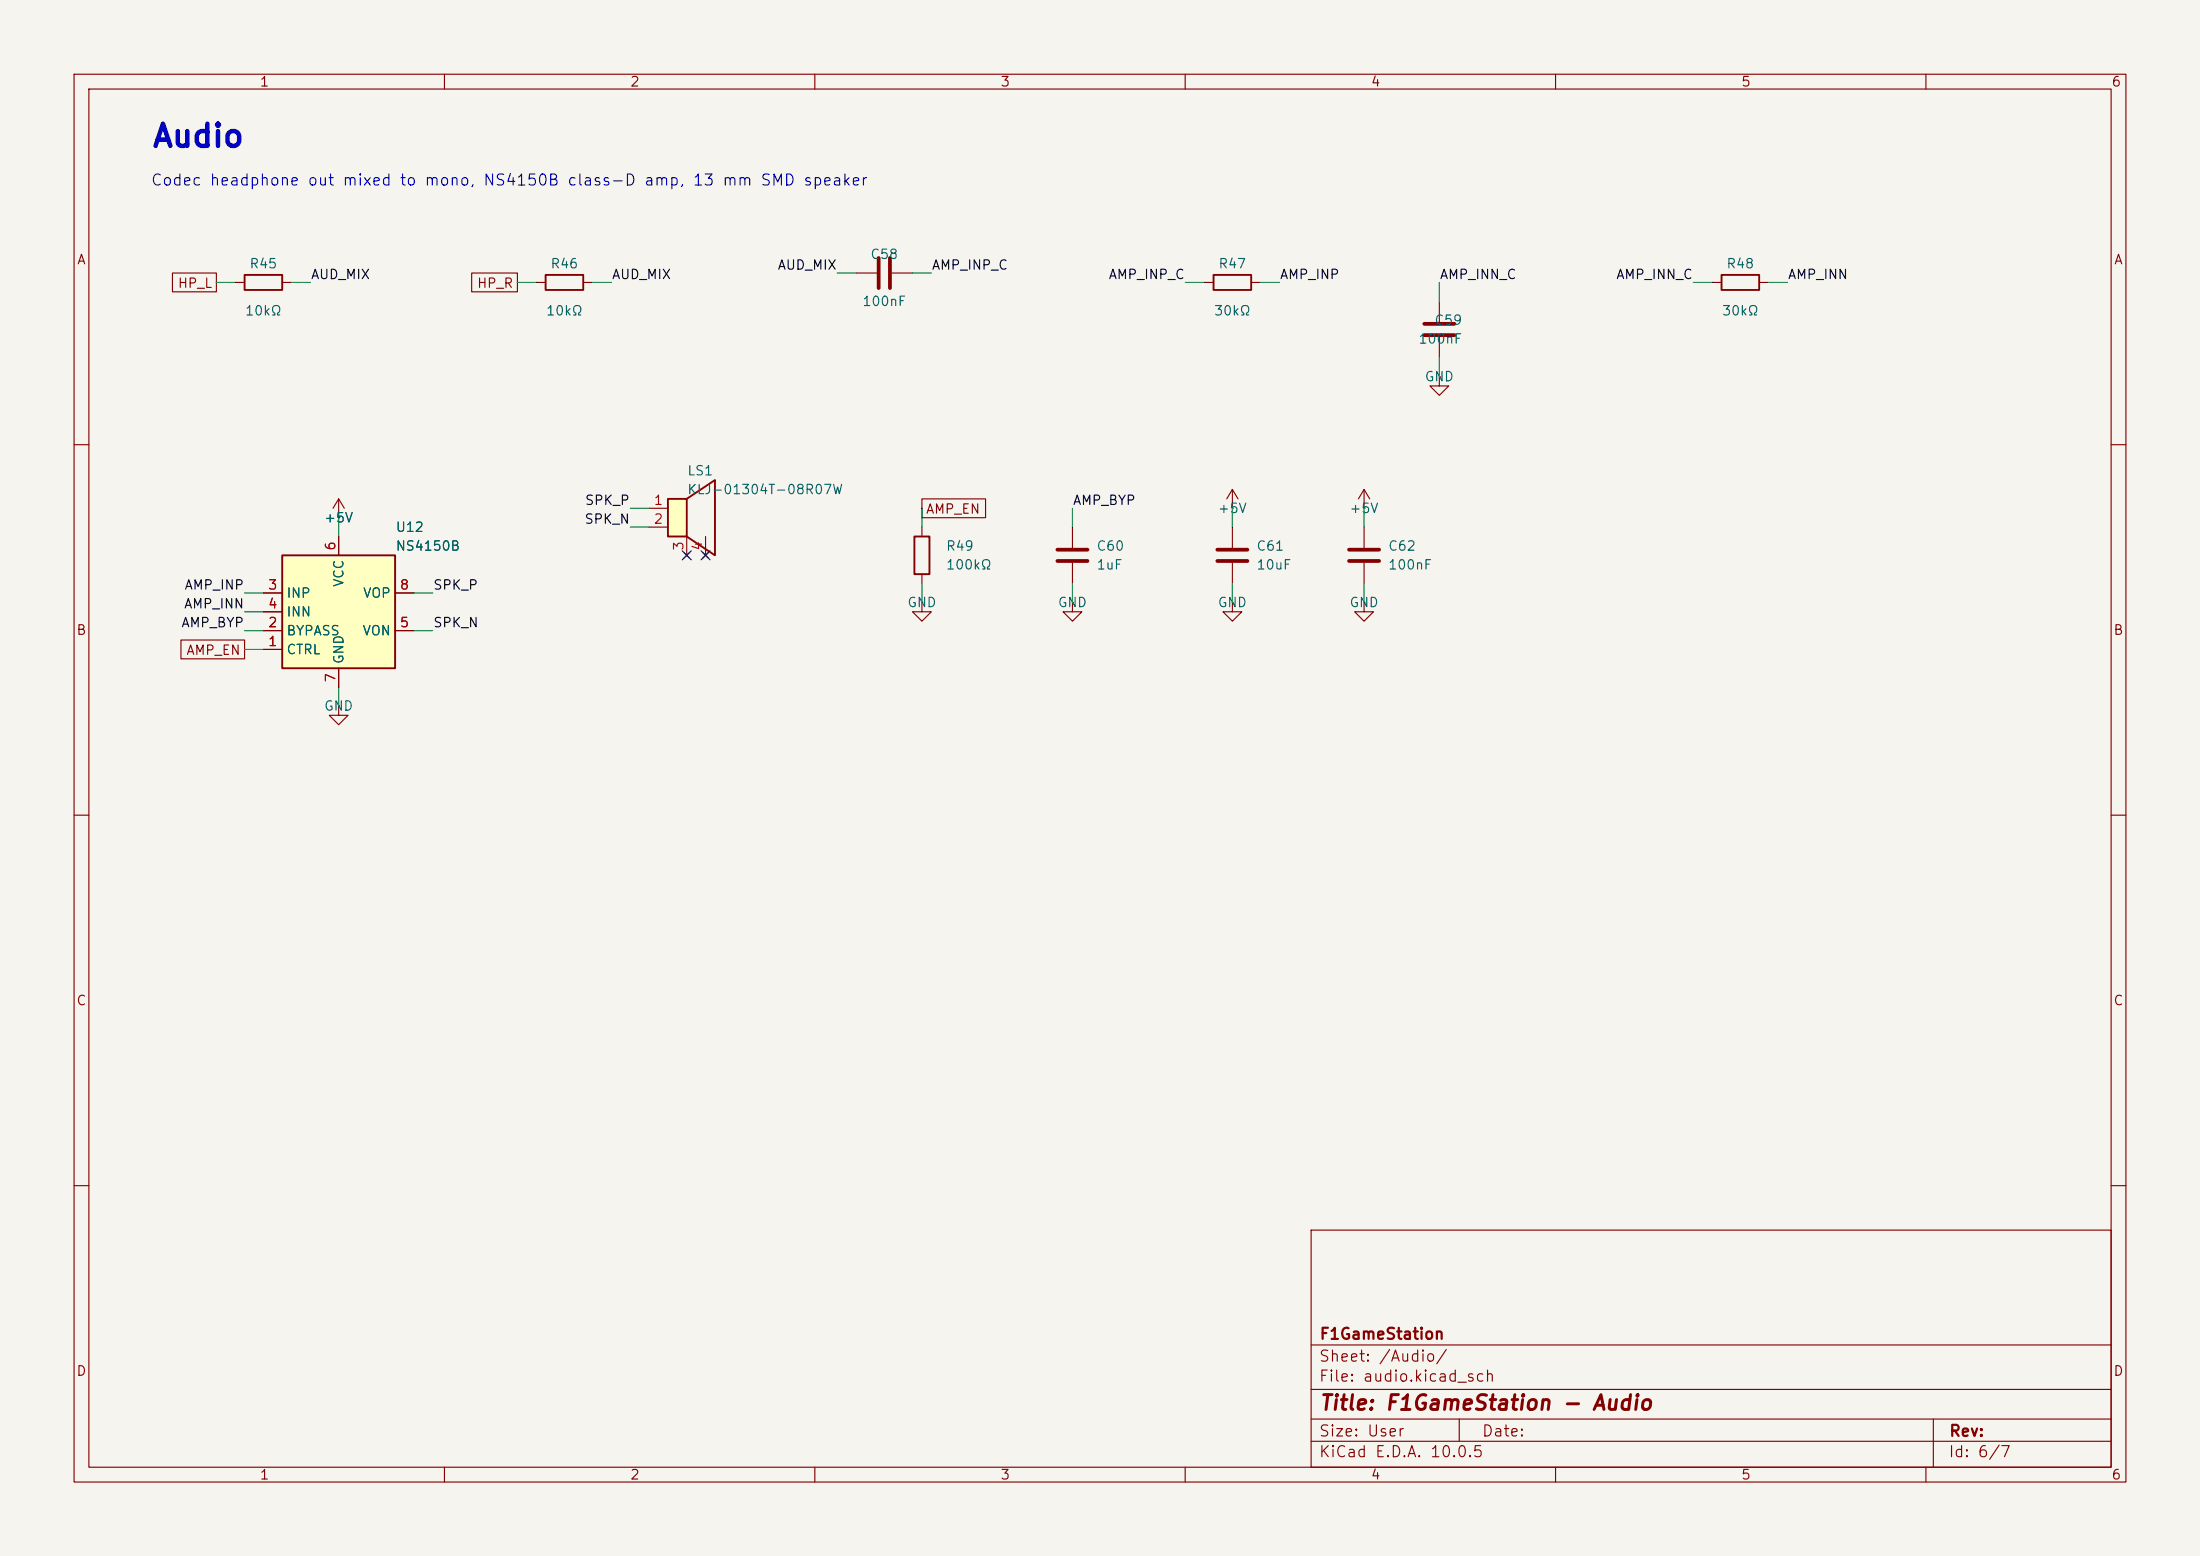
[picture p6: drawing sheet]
(kicad_sch
 (version 20260306)
 (generator "eeschema")
 (generator_version "10.0")
 (paper "User" 297 210)
 (title_block
  (title "F1GameStation - Audio")
  (company "F1GameStation"))
 (lib_symbols
  (symbol "Device:C"
   (pin_numbers (hide yes))
   (pin_names
    (offset 0.254)) (exclude_from_sim no) (in_bom yes) (on_board yes)
   (in_pos_files yes)
   (duplicate_pin_numbers_are_jumpers no)
   (property "Reference" "C" (at 0.635 2.54 0) (show_name no) (do_not_autoplace no) (effects (font (size 1.27 1.27)) (justify left)))
   (property "Value" "C" (at 0.635 -2.54 0) (show_name no) (do_not_autoplace no) (effects (font (size 1.27 1.27)) (justify left)))
   (property "Footprint" "" (at 0.9652 -3.81 0) (show_name no) (do_not_autoplace no) (hide yes) (effects (font (size 1.27 1.27))))
   (property "Datasheet" "" (at 0 0 0) (show_name no) (do_not_autoplace no) (hide yes) (effects (font (size 1.27 1.27))))
   (property "Description" "Unpolarized capacitor" (at 0 0 0) (show_name no) (do_not_autoplace no) (hide yes) (effects (font (size 1.27 1.27))))
   (symbol "C_0_1"
    (polyline (pts (xy -2.032 0.762) (xy 2.032 0.762)) (stroke (width 0.508) (type default)) (fill (type none)))
    (polyline (pts (xy -2.032 -0.762) (xy 2.032 -0.762)) (stroke (width 0.508) (type default)) (fill (type none))))
   (symbol "C_1_1"
    (pin passive line (at 0 3.81 270) (length 2.794) (name "" (effects (font (size 1.27 1.27)))) (number "1" (effects (font (size 1.27 1.27)))))
    (pin passive line (at 0 -3.81 90) (length 2.794) (name "" (effects (font (size 1.27 1.27)))) (number "2" (effects (font (size 1.27 1.27))))))
   (embedded_fonts no))
  (symbol "Device:R"
   (pin_numbers (hide yes))
   (pin_names
    (offset 0)) (exclude_from_sim no) (in_bom yes) (on_board yes)
   (in_pos_files yes)
   (duplicate_pin_numbers_are_jumpers no)
   (property "Reference" "R" (at 2.032 0 90) (show_name no) (do_not_autoplace no) (effects (font (size 1.27 1.27))))
   (property "Value" "R" (at 0 0 90) (show_name no) (do_not_autoplace no) (effects (font (size 1.27 1.27))))
   (property "Footprint" "" (at -1.778 0 90) (show_name no) (do_not_autoplace no) (hide yes) (effects (font (size 1.27 1.27))))
   (property "Datasheet" "" (at 0 0 0) (show_name no) (do_not_autoplace no) (hide yes) (effects (font (size 1.27 1.27))))
   (property "Description" "Resistor" (at 0 0 0) (show_name no) (do_not_autoplace no) (hide yes) (effects (font (size 1.27 1.27))))
   (symbol "R_0_1"
    (rectangle (start -1.016 -2.54) (end 1.016 2.54) (stroke (width 0.254) (type default)) (fill (type none))))
   (symbol "R_1_1"
    (pin passive line (at 0 3.81 270) (length 1.27) (name "" (effects (font (size 1.27 1.27)))) (number "1" (effects (font (size 1.27 1.27)))))
    (pin passive line (at 0 -3.81 90) (length 1.27) (name "" (effects (font (size 1.27 1.27)))) (number "2" (effects (font (size 1.27 1.27))))))
   (embedded_fonts no))
  (symbol "F1GameStation:KLJ-01304T-08R07W"
   (pin_names (hide yes)) (exclude_from_sim no) (in_bom yes) (on_board yes)
   (property "Reference" "LS" (at 0 0 0) (effects (font (size 1.27 1.27))))
   (property "Value" "KLJ-01304T-08R07W" (at 0 0 0) (effects (font (size 1.27 1.27))))
   (property "Footprint" "F1GameStation:KLJ-01304T-08R07W" (at 0 0 0) (effects (font (size 1.27 1.27)) (hide yes)))
   (property "Datasheet" "https://item.szlcsc.com/datasheet/KLJ-01304T-08R07W/19334892.html" (at 0 0 0) (effects (font (size 1.27 1.27)) (hide yes)))
   (property "Description" "KELIKING 13x13mm SMD speaker, 8 ohm 0.7W" (at 0 0 0) (effects (font (size 1.27 1.27)) (hide yes)))
   (symbol "KLJ-01304T-08R07W_0_1"
    (rectangle (start -2.54 2.54) (end 0 -2.54) (stroke (width 0.254) (type default)) (fill (type background)))
    (polyline (pts (xy 0 2.54) (xy 3.81 5.08) (xy 3.81 -5.08) (xy 0 -2.54)) (stroke (width 0.254) (type default)) (fill (type none))))
   (symbol "KLJ-01304T-08R07W_1_1"
    (pin passive line (at -5.08 1.27 0) (length 2.54) (name "+" (effects (font (size 1.27 1.27)))) (number "1" (effects (font (size 1.27 1.27)))))
    (pin passive line (at -5.08 -1.27 0) (length 2.54) (name "-" (effects (font (size 1.27 1.27)))) (number "2" (effects (font (size 1.27 1.27)))))
    (pin no_connect line (at 0 -5.08 90) (length 2.54) (name "DUMMY" (effects (font (size 1.27 1.27)))) (number "3" (effects (font (size 1.27 1.27)))))
    (pin no_connect line (at 2.54 -5.08 90) (length 2.54) (name "DUMMY" (effects (font (size 1.27 1.27)))) (number "4" (effects (font (size 1.27 1.27)))))))
  (symbol "F1GameStation:NS4150B" (exclude_from_sim no) (in_bom yes) (on_board yes)
   (property "Reference" "U" (at 0 0 0) (effects (font (size 1.27 1.27))))
   (property "Value" "NS4150B" (at 0 0 0) (effects (font (size 1.27 1.27))))
   (property "Footprint" "Package_SO:MSOP-8_3x3mm_P0.65mm" (at 0 0 0) (effects (font (size 1.27 1.27)) (hide yes)))
   (property "Datasheet" "https://www.lcsc.com/datasheet/C189961.pdf" (at 0 0 0) (effects (font (size 1.27 1.27)) (hide yes)))
   (property "Description" "Nsiway 3W mono filterless class-D amplifier, 3-5.25V, CTRL low = shutdown" (at 0 0 0) (effects (font (size 1.27 1.27)) (hide yes)))
   (symbol "NS4150B_0_1"
    (rectangle (start -7.62 7.62) (end 7.62 -7.62) (stroke (width 0.254) (type default)) (fill (type background))))
   (symbol "NS4150B_1_1"
    (pin input line (at -10.16 2.54 0) (length 2.54) (name "INP" (effects (font (size 1.27 1.27)))) (number "3" (effects (font (size 1.27 1.27)))))
    (pin input line (at -10.16 0 0) (length 2.54) (name "INN" (effects (font (size 1.27 1.27)))) (number "4" (effects (font (size 1.27 1.27)))))
    (pin input line (at -10.16 -5.08 0) (length 2.54) (name "CTRL" (effects (font (size 1.27 1.27)))) (number "1" (effects (font (size 1.27 1.27)))))
    (pin passive line (at -10.16 -2.54 0) (length 2.54) (name "BYPASS" (effects (font (size 1.27 1.27)))) (number "2" (effects (font (size 1.27 1.27)))))
    (pin power_in line (at 0 10.16 270) (length 2.54) (name "VCC" (effects (font (size 1.27 1.27)))) (number "6" (effects (font (size 1.27 1.27)))))
    (pin power_in line (at 0 -10.16 90) (length 2.54) (name "GND" (effects (font (size 1.27 1.27)))) (number "7" (effects (font (size 1.27 1.27)))))
    (pin output line (at 10.16 2.54 180) (length 2.54) (name "VOP" (effects (font (size 1.27 1.27)))) (number "8" (effects (font (size 1.27 1.27)))))
    (pin output line (at 10.16 -2.54 180) (length 2.54) (name "VON" (effects (font (size 1.27 1.27)))) (number "5" (effects (font (size 1.27 1.27)))))))
  (symbol "power:+5V"
   (power global)
   (pin_numbers (hide yes))
   (pin_names
    (offset 0) (hide yes)) (exclude_from_sim no) (in_bom yes) (on_board yes)
   (in_pos_files yes)
   (duplicate_pin_numbers_are_jumpers no)
   (property "Reference" "#PWR" (at 0 -3.81 0) (show_name no) (do_not_autoplace no) (hide yes) (effects (font (size 1.27 1.27))))
   (property "Value" "+5V" (at 0 3.556 0) (show_name no) (do_not_autoplace no) (effects (font (size 1.27 1.27))))
   (property "Footprint" "" (at 0 0 0) (show_name no) (do_not_autoplace no) (hide yes) (effects (font (size 1.27 1.27))))
   (property "Datasheet" "" (at 0 0 0) (show_name no) (do_not_autoplace no) (hide yes) (effects (font (size 1.27 1.27))))
   (property "Description" "Power symbol creates a global label with name \"+5V\"" (at 0 0 0) (show_name no) (do_not_autoplace no) (hide yes) (effects (font (size 1.27 1.27))))
   (symbol "+5V_0_1"
    (polyline (pts (xy -0.762 1.27) (xy 0 2.54)) (stroke (width 0) (type default)) (fill (type none)))
    (polyline (pts (xy 0 2.54) (xy 0.762 1.27)) (stroke (width 0) (type default)) (fill (type none)))
    (polyline (pts (xy 0 0) (xy 0 2.54)) (stroke (width 0) (type default)) (fill (type none))))
   (symbol "+5V_1_1"
    (pin power_in line (at 0 0 90) (length 0) (name "" (effects (font (size 1.27 1.27)))) (number "1" (effects (font (size 1.27 1.27))))))
   (embedded_fonts no))
  (symbol "power:GND"
   (power global)
   (pin_numbers (hide yes))
   (pin_names
    (offset 0) (hide yes)) (exclude_from_sim no) (in_bom yes) (on_board yes)
   (in_pos_files yes)
   (duplicate_pin_numbers_are_jumpers no)
   (property "Reference" "#PWR" (at 0 -6.35 0) (show_name no) (do_not_autoplace no) (hide yes) (effects (font (size 1.27 1.27))))
   (property "Value" "GND" (at 0 -3.81 0) (show_name no) (do_not_autoplace no) (effects (font (size 1.27 1.27))))
   (property "Footprint" "" (at 0 0 0) (show_name no) (do_not_autoplace no) (hide yes) (effects (font (size 1.27 1.27))))
   (property "Datasheet" "" (at 0 0 0) (show_name no) (do_not_autoplace no) (hide yes) (effects (font (size 1.27 1.27))))
   (property "Description" "Power symbol creates a global label with name \"GND\" , ground" (at 0 0 0) (show_name no) (do_not_autoplace no) (hide yes) (effects (font (size 1.27 1.27))))
   (symbol "GND_0_1"
    (polyline (pts (xy 0 0) (xy 0 -1.27) (xy 1.27 -1.27) (xy 0 -2.54) (xy -1.27 -1.27) (xy 0 -1.27)) (stroke (width 0) (type default)) (fill (type none))))
   (symbol "GND_1_1"
    (pin power_in line (at 0 0 270) (length 0) (name "" (effects (font (size 1.27 1.27)))) (number "1" (effects (font (size 1.27 1.27))))))
   (embedded_fonts no)))
 (text "Audio"
  (exclude_from_sim no)
  (at 20.32 20.32 0)
  (effects (font (size 3 3)
    (bold yes)) (justify left bottom)))
 (text "Codec headphone out mixed to mono, NS4150B class-D amp, 13 mm SMD speaker"
  (exclude_from_sim no)
  (at 20.32 25.4 0)
  (effects (font (size 1.5 1.5)) (justify left bottom)))
 (symbol
  (lib_id "Device:R")
  (at 35.56 38.1 90)
  (unit 1)
  (exclude_from_sim no)
  (in_bom yes)
  (on_board yes)
  (dnp no)
  (property "Reference" "R45" (at 35.56 35.56 90) (effects (font (size 1.27 1.27))))
  (property "Value" "10kΩ" (at 35.56 41.91 90) (effects (font (size 1.27 1.27))))
  (property "Footprint" "Resistor_SMD:R_0603_1608Metric" (at 35.56 38.1 0) (effects (font (size 1.27 1.27))) (hide yes))
  (property "Datasheet" "" (at 35.56 38.1 0) (effects (font (size 1.27 1.27))) (hide yes))
  (property "Manufacturer Part" "0603WAF1002T5E" (at 35.56 38.1 0) (effects (font (size 1.27 1.27))) (hide yes))
  (property "Manufacturer" "UNI-ROYAL" (at 35.56 38.1 0) (effects (font (size 1.27 1.27))) (hide yes))
  (property "Supplier" "LCSC" (at 35.56 38.1 0) (effects (font (size 1.27 1.27))) (hide yes))
  (property "Supplier Part" "C25804" (at 35.56 38.1 0) (effects (font (size 1.27 1.27))) (hide yes))
  (property "LCSC" "C25804" (at 35.56 38.1 0) (effects (font (size 1.27 1.27))) (hide yes)))
 (wire
  (pts (xy 31.75 38.1) (xy 29.21 38.1))
  (stroke (width 0) (type default)))
 (wire
  (pts (xy 39.37 38.1) (xy 41.91 38.1))
  (stroke (width 0) (type default)))
 (global_label "HP_L"
  (shape passive)
  (at 29.21 38.1 180)
  (fields_autoplaced yes)
  (effects (font (size 1.27 1.27)) (justify right)))
 (label "AUD_MIX"
  (at 41.91 38.1 0)
  (effects (font (size 1.27 1.27)) (justify left bottom)))
 (symbol
  (lib_id "Device:R")
  (at 76.2 38.1 90)
  (unit 1)
  (exclude_from_sim no)
  (in_bom yes)
  (on_board yes)
  (dnp no)
  (property "Reference" "R46" (at 76.2 35.56 90) (effects (font (size 1.27 1.27))))
  (property "Value" "10kΩ" (at 76.2 41.91 90) (effects (font (size 1.27 1.27))))
  (property "Footprint" "Resistor_SMD:R_0603_1608Metric" (at 76.2 38.1 0) (effects (font (size 1.27 1.27))) (hide yes))
  (property "Datasheet" "" (at 76.2 38.1 0) (effects (font (size 1.27 1.27))) (hide yes))
  (property "Manufacturer Part" "0603WAF1002T5E" (at 76.2 38.1 0) (effects (font (size 1.27 1.27))) (hide yes))
  (property "Manufacturer" "UNI-ROYAL" (at 76.2 38.1 0) (effects (font (size 1.27 1.27))) (hide yes))
  (property "Supplier" "LCSC" (at 76.2 38.1 0) (effects (font (size 1.27 1.27))) (hide yes))
  (property "Supplier Part" "C25804" (at 76.2 38.1 0) (effects (font (size 1.27 1.27))) (hide yes))
  (property "LCSC" "C25804" (at 76.2 38.1 0) (effects (font (size 1.27 1.27))) (hide yes)))
 (wire
  (pts (xy 72.39 38.1) (xy 69.85 38.1))
  (stroke (width 0) (type default)))
 (wire
  (pts (xy 80.01 38.1) (xy 82.55 38.1))
  (stroke (width 0) (type default)))
 (global_label "HP_R"
  (shape passive)
  (at 69.85 38.1 180)
  (fields_autoplaced yes)
  (effects (font (size 1.27 1.27)) (justify right)))
 (label "AUD_MIX"
  (at 82.55 38.1 0)
  (effects (font (size 1.27 1.27)) (justify left bottom)))
 (symbol
  (lib_id "Device:C")
  (at 119.38 36.83 90)
  (unit 1)
  (exclude_from_sim no)
  (in_bom yes)
  (on_board yes)
  (dnp no)
  (property "Reference" "C58" (at 119.38 34.29 90) (effects (font (size 1.27 1.27))))
  (property "Value" "100nF" (at 119.38 40.64 90) (effects (font (size 1.27 1.27))))
  (property "Footprint" "Capacitor_SMD:C_0603_1608Metric" (at 119.38 36.83 0) (effects (font (size 1.27 1.27))) (hide yes))
  (property "Datasheet" "" (at 119.38 36.83 0) (effects (font (size 1.27 1.27))) (hide yes))
  (property "Manufacturer Part" "CL10B104KB8NNNC" (at 119.38 36.83 0) (effects (font (size 1.27 1.27))) (hide yes))
  (property "Manufacturer" "SAMSUNG" (at 119.38 36.83 0) (effects (font (size 1.27 1.27))) (hide yes))
  (property "Supplier" "LCSC" (at 119.38 36.83 0) (effects (font (size 1.27 1.27))) (hide yes))
  (property "Supplier Part" "C1591" (at 119.38 36.83 0) (effects (font (size 1.27 1.27))) (hide yes))
  (property "LCSC" "C1591" (at 119.38 36.83 0) (effects (font (size 1.27 1.27))) (hide yes)))
 (wire
  (pts (xy 115.57 36.83) (xy 113.03 36.83))
  (stroke (width 0) (type default)))
 (wire
  (pts (xy 123.19 36.83) (xy 125.73 36.83))
  (stroke (width 0) (type default)))
 (label "AUD_MIX"
  (at 113.03 36.83 180)
  (effects (font (size 1.27 1.27)) (justify right bottom)))
 (label "AMP_INP_C"
  (at 125.73 36.83 0)
  (effects (font (size 1.27 1.27)) (justify left bottom)))
 (symbol
  (lib_id "Device:R")
  (at 166.37 38.1 90)
  (unit 1)
  (exclude_from_sim no)
  (in_bom yes)
  (on_board yes)
  (dnp no)
  (property "Reference" "R47" (at 166.37 35.56 90) (effects (font (size 1.27 1.27))))
  (property "Value" "30kΩ" (at 166.37 41.91 90) (effects (font (size 1.27 1.27))))
  (property "Footprint" "Resistor_SMD:R_0603_1608Metric" (at 166.37 38.1 0) (effects (font (size 1.27 1.27))) (hide yes))
  (property "Datasheet" "" (at 166.37 38.1 0) (effects (font (size 1.27 1.27))) (hide yes))
  (property "Manufacturer Part" "0603WAF3002T5E" (at 166.37 38.1 0) (effects (font (size 1.27 1.27))) (hide yes))
  (property "Manufacturer" "UNI-ROYAL" (at 166.37 38.1 0) (effects (font (size 1.27 1.27))) (hide yes))
  (property "Supplier" "LCSC" (at 166.37 38.1 0) (effects (font (size 1.27 1.27))) (hide yes))
  (property "Supplier Part" "C22984" (at 166.37 38.1 0) (effects (font (size 1.27 1.27))) (hide yes))
  (property "LCSC" "C22984" (at 166.37 38.1 0) (effects (font (size 1.27 1.27))) (hide yes)))
 (wire
  (pts (xy 162.56 38.1) (xy 160.02 38.1))
  (stroke (width 0) (type default)))
 (wire
  (pts (xy 170.18 38.1) (xy 172.72 38.1))
  (stroke (width 0) (type default)))
 (label "AMP_INP_C"
  (at 160.02 38.1 180)
  (effects (font (size 1.27 1.27)) (justify right bottom)))
 (label "AMP_INP"
  (at 172.72 38.1 0)
  (effects (font (size 1.27 1.27)) (justify left bottom)))
 (symbol
  (lib_id "Device:C")
  (at 194.31 44.45 180)
  (unit 1)
  (exclude_from_sim no)
  (in_bom yes)
  (on_board yes)
  (dnp no)
  (property "Reference" "C59" (at 197.485 43.18 0) (effects (font (size 1.27 1.27)) (justify left)))
  (property "Value" "100nF" (at 197.485 45.72 0) (effects (font (size 1.27 1.27)) (justify left)))
  (property "Footprint" "Capacitor_SMD:C_0603_1608Metric" (at 194.31 44.45 0) (effects (font (size 1.27 1.27))) (hide yes))
  (property "Datasheet" "" (at 194.31 44.45 0) (effects (font (size 1.27 1.27))) (hide yes))
  (property "Manufacturer Part" "CL10B104KB8NNNC" (at 194.31 44.45 0) (effects (font (size 1.27 1.27))) (hide yes))
  (property "Manufacturer" "SAMSUNG" (at 194.31 44.45 0) (effects (font (size 1.27 1.27))) (hide yes))
  (property "Supplier" "LCSC" (at 194.31 44.45 0) (effects (font (size 1.27 1.27))) (hide yes))
  (property "Supplier Part" "C1591" (at 194.31 44.45 0) (effects (font (size 1.27 1.27))) (hide yes))
  (property "LCSC" "C1591" (at 194.31 44.45 0) (effects (font (size 1.27 1.27))) (hide yes)))
 (wire
  (pts (xy 194.31 48.26) (xy 194.31 50.8))
  (stroke (width 0) (type default)))
 (symbol
  (lib_id "power:GND")
  (at 194.31 50.8 0)
  (unit 1)
  (exclude_from_sim no)
  (in_bom no)
  (on_board no)
  (dnp no)
  (property "Reference" "#PWR148" (at 194.31 50.8 0) (effects (font (size 1.27 1.27))) (hide yes))
  (property "Value" "GND" (at 194.31 50.8 0) (effects (font (size 1.27 1.27))))
  (property "Footprint" "" (at 194.31 50.8 0) (effects (font (size 1.27 1.27))) (hide yes))
  (property "Datasheet" "" (at 194.31 50.8 0) (effects (font (size 1.27 1.27))) (hide yes)))
 (wire
  (pts (xy 194.31 40.64) (xy 194.31 38.1))
  (stroke (width 0) (type default)))
 (label "AMP_INN_C"
  (at 194.31 38.1 0)
  (effects (font (size 1.27 1.27)) (justify left bottom)))
 (symbol
  (lib_id "Device:R")
  (at 234.95 38.1 90)
  (unit 1)
  (exclude_from_sim no)
  (in_bom yes)
  (on_board yes)
  (dnp no)
  (property "Reference" "R48" (at 234.95 35.56 90) (effects (font (size 1.27 1.27))))
  (property "Value" "30kΩ" (at 234.95 41.91 90) (effects (font (size 1.27 1.27))))
  (property "Footprint" "Resistor_SMD:R_0603_1608Metric" (at 234.95 38.1 0) (effects (font (size 1.27 1.27))) (hide yes))
  (property "Datasheet" "" (at 234.95 38.1 0) (effects (font (size 1.27 1.27))) (hide yes))
  (property "Manufacturer Part" "0603WAF3002T5E" (at 234.95 38.1 0) (effects (font (size 1.27 1.27))) (hide yes))
  (property "Manufacturer" "UNI-ROYAL" (at 234.95 38.1 0) (effects (font (size 1.27 1.27))) (hide yes))
  (property "Supplier" "LCSC" (at 234.95 38.1 0) (effects (font (size 1.27 1.27))) (hide yes))
  (property "Supplier Part" "C22984" (at 234.95 38.1 0) (effects (font (size 1.27 1.27))) (hide yes))
  (property "LCSC" "C22984" (at 234.95 38.1 0) (effects (font (size 1.27 1.27))) (hide yes)))
 (wire
  (pts (xy 231.14 38.1) (xy 228.6 38.1))
  (stroke (width 0) (type default)))
 (wire
  (pts (xy 238.76 38.1) (xy 241.3 38.1))
  (stroke (width 0) (type default)))
 (label "AMP_INN_C"
  (at 228.6 38.1 180)
  (effects (font (size 1.27 1.27)) (justify right bottom)))
 (label "AMP_INN"
  (at 241.3 38.1 0)
  (effects (font (size 1.27 1.27)) (justify left bottom)))
 (symbol
  (lib_id "F1GameStation:NS4150B")
  (at 45.72 82.55 0)
  (unit 1)
  (exclude_from_sim no)
  (in_bom yes)
  (on_board yes)
  (dnp no)
  (property "Reference" "U12" (at 53.34 71.12 0) (effects (font (size 1.27 1.27)) (justify left)))
  (property "Value" "NS4150B" (at 53.34 73.66 0) (effects (font (size 1.27 1.27)) (justify left)))
  (property "Footprint" "Package_SO:MSOP-8_3x3mm_P0.65mm" (at 45.72 82.55 0) (effects (font (size 1.27 1.27))) (hide yes))
  (property "Datasheet" "" (at 45.72 82.55 0) (effects (font (size 1.27 1.27))) (hide yes))
  (property "Manufacturer Part" "NS4150B" (at 45.72 82.55 0) (effects (font (size 1.27 1.27))) (hide yes))
  (property "Manufacturer" "Nsiway" (at 45.72 82.55 0) (effects (font (size 1.27 1.27))) (hide yes))
  (property "Supplier" "LCSC" (at 45.72 82.55 0) (effects (font (size 1.27 1.27))) (hide yes))
  (property "Supplier Part" "C189961" (at 45.72 82.55 0) (effects (font (size 1.27 1.27))) (hide yes))
  (property "LCSC" "C189961" (at 45.72 82.55 0) (effects (font (size 1.27 1.27))) (hide yes)))
 (wire
  (pts (xy 35.56 80.01) (xy 33.02 80.01))
  (stroke (width 0) (type default)))
 (wire
  (pts (xy 35.56 82.55) (xy 33.02 82.55))
  (stroke (width 0) (type default)))
 (wire
  (pts (xy 35.56 87.63) (xy 33.02 87.63))
  (stroke (width 0) (type default)))
 (wire
  (pts (xy 35.56 85.09) (xy 33.02 85.09))
  (stroke (width 0) (type default)))
 (wire
  (pts (xy 45.72 72.39) (xy 45.72 69.85))
  (stroke (width 0) (type default)))
 (wire
  (pts (xy 45.72 92.71) (xy 45.72 95.25))
  (stroke (width 0) (type default)))
 (wire
  (pts (xy 55.88 80.01) (xy 58.42 80.01))
  (stroke (width 0) (type default)))
 (wire
  (pts (xy 55.88 85.09) (xy 58.42 85.09))
  (stroke (width 0) (type default)))
 (label "AMP_INP"
  (at 33.02 80.01 180)
  (effects (font (size 1.27 1.27)) (justify right bottom)))
 (label "AMP_INN"
  (at 33.02 82.55 180)
  (effects (font (size 1.27 1.27)) (justify right bottom)))
 (label "AMP_BYP"
  (at 33.02 85.09 180)
  (effects (font (size 1.27 1.27)) (justify right bottom)))
 (global_label "AMP_EN"
  (shape passive)
  (at 33.02 87.63 180)
  (fields_autoplaced yes)
  (effects (font (size 1.27 1.27)) (justify right)))
 (symbol
  (lib_id "power:+5V")
  (at 45.72 69.85 0)
  (unit 1)
  (exclude_from_sim no)
  (in_bom no)
  (on_board no)
  (dnp no)
  (property "Reference" "#PWR149" (at 45.72 69.85 0) (effects (font (size 1.27 1.27))) (hide yes))
  (property "Value" "+5V" (at 45.72 69.85 0) (effects (font (size 1.27 1.27))))
  (property "Footprint" "" (at 45.72 69.85 0) (effects (font (size 1.27 1.27))) (hide yes))
  (property "Datasheet" "" (at 45.72 69.85 0) (effects (font (size 1.27 1.27))) (hide yes)))
 (symbol
  (lib_id "power:GND")
  (at 45.72 95.25 0)
  (unit 1)
  (exclude_from_sim no)
  (in_bom no)
  (on_board no)
  (dnp no)
  (property "Reference" "#PWR150" (at 45.72 95.25 0) (effects (font (size 1.27 1.27))) (hide yes))
  (property "Value" "GND" (at 45.72 95.25 0) (effects (font (size 1.27 1.27))))
  (property "Footprint" "" (at 45.72 95.25 0) (effects (font (size 1.27 1.27))) (hide yes))
  (property "Datasheet" "" (at 45.72 95.25 0) (effects (font (size 1.27 1.27))) (hide yes)))
 (label "SPK_P"
  (at 58.42 80.01 0)
  (effects (font (size 1.27 1.27)) (justify left bottom)))
 (label "SPK_N"
  (at 58.42 85.09 0)
  (effects (font (size 1.27 1.27)) (justify left bottom)))
 (symbol
  (lib_id "F1GameStation:KLJ-01304T-08R07W")
  (at 92.71 69.85 0)
  (unit 1)
  (exclude_from_sim no)
  (in_bom yes)
  (on_board yes)
  (dnp no)
  (property "Reference" "LS1" (at 92.71 63.5 0) (effects (font (size 1.27 1.27)) (justify left)))
  (property "Value" "KLJ-01304T-08R07W" (at 92.71 66.04 0) (effects (font (size 1.27 1.27)) (justify left)))
  (property "Footprint" "F1GameStation:KLJ-01304T-08R07W" (at 92.71 69.85 0) (effects (font (size 1.27 1.27))) (hide yes))
  (property "Datasheet" "" (at 92.71 69.85 0) (effects (font (size 1.27 1.27))) (hide yes))
  (property "Manufacturer Part" "KLJ-01304T-08R07W" (at 92.71 69.85 0) (effects (font (size 1.27 1.27))) (hide yes))
  (property "Manufacturer" "KELIKING" (at 92.71 69.85 0) (effects (font (size 1.27 1.27))) (hide yes))
  (property "Supplier" "LCSC" (at 92.71 69.85 0) (effects (font (size 1.27 1.27))) (hide yes))
  (property "Supplier Part" "C18186315" (at 92.71 69.85 0) (effects (font (size 1.27 1.27))) (hide yes))
  (property "LCSC" "C18186315" (at 92.71 69.85 0) (effects (font (size 1.27 1.27))) (hide yes)))
 (wire
  (pts (xy 87.63 68.58) (xy 85.09 68.58))
  (stroke (width 0) (type default)))
 (wire
  (pts (xy 87.63 71.12) (xy 85.09 71.12))
  (stroke (width 0) (type default)))
 (no_connect
  (at 92.71 74.93))
 (no_connect
  (at 95.25 74.93))
 (label "SPK_P"
  (at 85.09 68.58 180)
  (effects (font (size 1.27 1.27)) (justify right bottom)))
 (label "SPK_N"
  (at 85.09 71.12 180)
  (effects (font (size 1.27 1.27)) (justify right bottom)))
 (symbol
  (lib_id "Device:R")
  (at 124.46 74.93 0)
  (unit 1)
  (exclude_from_sim no)
  (in_bom yes)
  (on_board yes)
  (dnp no)
  (property "Reference" "R49" (at 127.635 73.66 0) (effects (font (size 1.27 1.27)) (justify left)))
  (property "Value" "100kΩ" (at 127.635 76.2 0) (effects (font (size 1.27 1.27)) (justify left)))
  (property "Footprint" "Resistor_SMD:R_0603_1608Metric" (at 124.46 74.93 0) (effects (font (size 1.27 1.27))) (hide yes))
  (property "Datasheet" "" (at 124.46 74.93 0) (effects (font (size 1.27 1.27))) (hide yes))
  (property "Manufacturer Part" "0603WAF1003T5E" (at 124.46 74.93 0) (effects (font (size 1.27 1.27))) (hide yes))
  (property "Manufacturer" "UNI-ROYAL" (at 124.46 74.93 0) (effects (font (size 1.27 1.27))) (hide yes))
  (property "Supplier" "LCSC" (at 124.46 74.93 0) (effects (font (size 1.27 1.27))) (hide yes))
  (property "Supplier Part" "C25803" (at 124.46 74.93 0) (effects (font (size 1.27 1.27))) (hide yes))
  (property "LCSC" "C25803" (at 124.46 74.93 0) (effects (font (size 1.27 1.27))) (hide yes)))
 (wire
  (pts (xy 124.46 71.12) (xy 124.46 68.58))
  (stroke (width 0) (type default)))
 (global_label "AMP_EN"
  (shape passive)
  (at 124.46 68.58 0)
  (fields_autoplaced yes)
  (effects (font (size 1.27 1.27)) (justify left)))
 (wire
  (pts (xy 124.46 78.74) (xy 124.46 81.28))
  (stroke (width 0) (type default)))
 (symbol
  (lib_id "power:GND")
  (at 124.46 81.28 0)
  (unit 1)
  (exclude_from_sim no)
  (in_bom no)
  (on_board no)
  (dnp no)
  (property "Reference" "#PWR151" (at 124.46 81.28 0) (effects (font (size 1.27 1.27))) (hide yes))
  (property "Value" "GND" (at 124.46 81.28 0) (effects (font (size 1.27 1.27))))
  (property "Footprint" "" (at 124.46 81.28 0) (effects (font (size 1.27 1.27))) (hide yes))
  (property "Datasheet" "" (at 124.46 81.28 0) (effects (font (size 1.27 1.27))) (hide yes)))
 (symbol
  (lib_id "Device:C")
  (at 144.78 74.93 0)
  (unit 1)
  (exclude_from_sim no)
  (in_bom yes)
  (on_board yes)
  (dnp no)
  (property "Reference" "C60" (at 147.955 73.66 0) (effects (font (size 1.27 1.27)) (justify left)))
  (property "Value" "1uF" (at 147.955 76.2 0) (effects (font (size 1.27 1.27)) (justify left)))
  (property "Footprint" "Capacitor_SMD:C_0603_1608Metric" (at 144.78 74.93 0) (effects (font (size 1.27 1.27))) (hide yes))
  (property "Datasheet" "" (at 144.78 74.93 0) (effects (font (size 1.27 1.27))) (hide yes))
  (property "Manufacturer Part" "CL10B105KA8NNNC" (at 144.78 74.93 0) (effects (font (size 1.27 1.27))) (hide yes))
  (property "Manufacturer" "SAMSUNG" (at 144.78 74.93 0) (effects (font (size 1.27 1.27))) (hide yes))
  (property "Supplier" "LCSC" (at 144.78 74.93 0) (effects (font (size 1.27 1.27))) (hide yes))
  (property "Supplier Part" "C29936" (at 144.78 74.93 0) (effects (font (size 1.27 1.27))) (hide yes))
  (property "LCSC" "C29936" (at 144.78 74.93 0) (effects (font (size 1.27 1.27))) (hide yes)))
 (wire
  (pts (xy 144.78 71.12) (xy 144.78 68.58))
  (stroke (width 0) (type default)))
 (label "AMP_BYP"
  (at 144.78 68.58 0)
  (effects (font (size 1.27 1.27)) (justify left bottom)))
 (wire
  (pts (xy 144.78 78.74) (xy 144.78 81.28))
  (stroke (width 0) (type default)))
 (symbol
  (lib_id "power:GND")
  (at 144.78 81.28 0)
  (unit 1)
  (exclude_from_sim no)
  (in_bom no)
  (on_board no)
  (dnp no)
  (property "Reference" "#PWR152" (at 144.78 81.28 0) (effects (font (size 1.27 1.27))) (hide yes))
  (property "Value" "GND" (at 144.78 81.28 0) (effects (font (size 1.27 1.27))))
  (property "Footprint" "" (at 144.78 81.28 0) (effects (font (size 1.27 1.27))) (hide yes))
  (property "Datasheet" "" (at 144.78 81.28 0) (effects (font (size 1.27 1.27))) (hide yes)))
 (symbol
  (lib_id "Device:C")
  (at 166.37 74.93 0)
  (unit 1)
  (exclude_from_sim no)
  (in_bom yes)
  (on_board yes)
  (dnp no)
  (property "Reference" "C61" (at 169.545 73.66 0) (effects (font (size 1.27 1.27)) (justify left)))
  (property "Value" "10uF" (at 169.545 76.2 0) (effects (font (size 1.27 1.27)) (justify left)))
  (property "Footprint" "Capacitor_SMD:C_0805_2012Metric" (at 166.37 74.93 0) (effects (font (size 1.27 1.27))) (hide yes))
  (property "Datasheet" "" (at 166.37 74.93 0) (effects (font (size 1.27 1.27))) (hide yes))
  (property "Manufacturer Part" "CL21A106KAYNNNE" (at 166.37 74.93 0) (effects (font (size 1.27 1.27))) (hide yes))
  (property "Manufacturer" "SAMSUNG" (at 166.37 74.93 0) (effects (font (size 1.27 1.27))) (hide yes))
  (property "Supplier" "LCSC" (at 166.37 74.93 0) (effects (font (size 1.27 1.27))) (hide yes))
  (property "Supplier Part" "C15850" (at 166.37 74.93 0) (effects (font (size 1.27 1.27))) (hide yes))
  (property "LCSC" "C15850" (at 166.37 74.93 0) (effects (font (size 1.27 1.27))) (hide yes)))
 (wire
  (pts (xy 166.37 71.12) (xy 166.37 68.58))
  (stroke (width 0) (type default)))
 (symbol
  (lib_id "power:+5V")
  (at 166.37 68.58 0)
  (unit 1)
  (exclude_from_sim no)
  (in_bom no)
  (on_board no)
  (dnp no)
  (property "Reference" "#PWR153" (at 166.37 68.58 0) (effects (font (size 1.27 1.27))) (hide yes))
  (property "Value" "+5V" (at 166.37 68.58 0) (effects (font (size 1.27 1.27))))
  (property "Footprint" "" (at 166.37 68.58 0) (effects (font (size 1.27 1.27))) (hide yes))
  (property "Datasheet" "" (at 166.37 68.58 0) (effects (font (size 1.27 1.27))) (hide yes)))
 (wire
  (pts (xy 166.37 78.74) (xy 166.37 81.28))
  (stroke (width 0) (type default)))
 (symbol
  (lib_id "power:GND")
  (at 166.37 81.28 0)
  (unit 1)
  (exclude_from_sim no)
  (in_bom no)
  (on_board no)
  (dnp no)
  (property "Reference" "#PWR154" (at 166.37 81.28 0) (effects (font (size 1.27 1.27))) (hide yes))
  (property "Value" "GND" (at 166.37 81.28 0) (effects (font (size 1.27 1.27))))
  (property "Footprint" "" (at 166.37 81.28 0) (effects (font (size 1.27 1.27))) (hide yes))
  (property "Datasheet" "" (at 166.37 81.28 0) (effects (font (size 1.27 1.27))) (hide yes)))
 (symbol
  (lib_id "Device:C")
  (at 184.15 74.93 0)
  (unit 1)
  (exclude_from_sim no)
  (in_bom yes)
  (on_board yes)
  (dnp no)
  (property "Reference" "C62" (at 187.325 73.66 0) (effects (font (size 1.27 1.27)) (justify left)))
  (property "Value" "100nF" (at 187.325 76.2 0) (effects (font (size 1.27 1.27)) (justify left)))
  (property "Footprint" "Capacitor_SMD:C_0603_1608Metric" (at 184.15 74.93 0) (effects (font (size 1.27 1.27))) (hide yes))
  (property "Datasheet" "" (at 184.15 74.93 0) (effects (font (size 1.27 1.27))) (hide yes))
  (property "Manufacturer Part" "CL10B104KB8NNNC" (at 184.15 74.93 0) (effects (font (size 1.27 1.27))) (hide yes))
  (property "Manufacturer" "SAMSUNG" (at 184.15 74.93 0) (effects (font (size 1.27 1.27))) (hide yes))
  (property "Supplier" "LCSC" (at 184.15 74.93 0) (effects (font (size 1.27 1.27))) (hide yes))
  (property "Supplier Part" "C1591" (at 184.15 74.93 0) (effects (font (size 1.27 1.27))) (hide yes))
  (property "LCSC" "C1591" (at 184.15 74.93 0) (effects (font (size 1.27 1.27))) (hide yes)))
 (wire
  (pts (xy 184.15 71.12) (xy 184.15 68.58))
  (stroke (width 0) (type default)))
 (symbol
  (lib_id "power:+5V")
  (at 184.15 68.58 0)
  (unit 1)
  (exclude_from_sim no)
  (in_bom no)
  (on_board no)
  (dnp no)
  (property "Reference" "#PWR155" (at 184.15 68.58 0) (effects (font (size 1.27 1.27))) (hide yes))
  (property "Value" "+5V" (at 184.15 68.58 0) (effects (font (size 1.27 1.27))))
  (property "Footprint" "" (at 184.15 68.58 0) (effects (font (size 1.27 1.27))) (hide yes))
  (property "Datasheet" "" (at 184.15 68.58 0) (effects (font (size 1.27 1.27))) (hide yes)))
 (wire
  (pts (xy 184.15 78.74) (xy 184.15 81.28))
  (stroke (width 0) (type default)))
 (symbol
  (lib_id "power:GND")
  (at 184.15 81.28 0)
  (unit 1)
  (exclude_from_sim no)
  (in_bom no)
  (on_board no)
  (dnp no)
  (property "Reference" "#PWR156" (at 184.15 81.28 0) (effects (font (size 1.27 1.27))) (hide yes))
  (property "Value" "GND" (at 184.15 81.28 0) (effects (font (size 1.27 1.27))))
  (property "Footprint" "" (at 184.15 81.28 0) (effects (font (size 1.27 1.27))) (hide yes))
  (property "Datasheet" "" (at 184.15 81.28 0) (effects (font (size 1.27 1.27))) (hide yes)))
 (embedded_fonts no))
